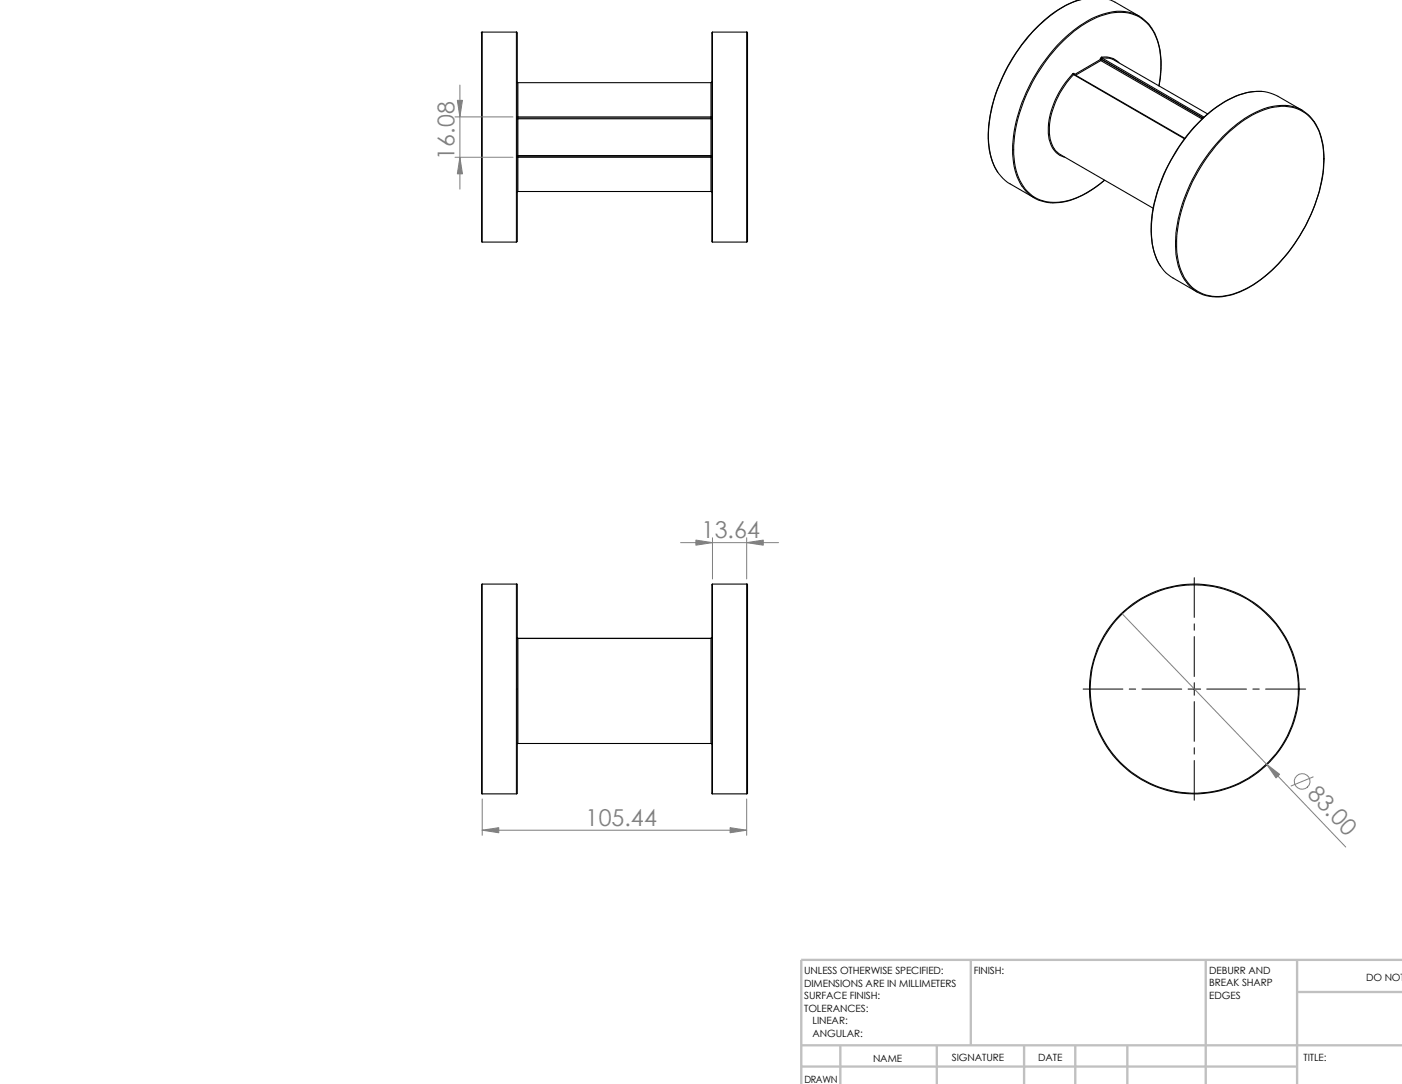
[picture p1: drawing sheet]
<svg xmlns="http://www.w3.org/2000/svg" width="279mm" height="216mm" viewBox="0 0 279 216" stroke-linecap="round" stroke-linejoin="round" font-family="sans-serif">
<path d="M193.5 191.2v17M240.3 191.2v24.7M258.5 191.2v24.7M258.5 197.6h20.9M279.4 191.2h-119.7v24.7M159.7 212.4h98.8M159.7 208.2h119.7M167.5 208.2v7.7M186.7 208.2v7.7M204.1 208.2v7.7M214.3 208.2v7.7M224.7 208.2v7.7" fill="none" stroke="#c0c0c0" stroke-width=".47"/>
<g fill="none" stroke="#000" stroke-width=".21">
<path d="M215.3 0a20.9 20.9 0 0 0-9.9 6.7 33.2 33.2 0 0 0-8.4 19.2 13.8 13.8 0 0 0 1.8 8.3M215.3 0a19.9 19.9 0 0 0-8.9 5.7 33.3 33.3 0 0 0-9.4 20.9 12.5 12.5 0 0 0 2.5 8.5l1.3 1.3 5.3 3M221.1 -.1l1.1 .5 4.8 2.8M96 6.6v41.5l.1 .1M96.1 6.4h6.8v41.8M96.1 6.4l-.2 .2M96.1 6.4v41.8M102.9 6.3l.2 .3v41.4l-.2 .2M103 16.3l.2 .2M103.2 16.5h38.5M103.2 16.5v6.8M141.7 16.5v6.8"/>
<path d="M141.9 16.3l-.2 .2M142 6.4h6.8v41.8M142 6.4l-.1 .2v41.5l.1 .1M142 6.4v41.8M148.8 6.3l.2 .3v41.4l-.2 .2M213.8 14.7l.2-.1 .1 .2M213.8 14.7l.2 .2M213.8 14.7a17.1 17.1 0 0 0-4.9 11.9 4.8 4.8 0 0 0 3.1 4.7h.2M214 14.9a16.7 16.7 0 0 0-4.9 11.7 5.1 5.1 0 0 0 2.3 4.2l18.4 10.7M214 14.9l22.1 12.7M214.1 14.8h.1M214.1 14.8l-.1 .1"/>
<path d="M214.1 14.8l22 12.8M219.3 11.9h.2M219.3 11.9l.1 .2M219.3 11.8h.2M219.3 11.9l-5.2 3M219.3 11.8v.1M219.4 12.1l-5.1 2.9M219.4 12.1l20.2 11.6M219.5 11.9l-.1 .2M219.5 11.8l20.3 11.7M219.5 11.9l20.2 11.6M219.5 11.8v.1"/>
<path d="M219.6 11.4v.2M219.6 11.4a4.1 4.1 0 0 1 3.4 1.1M219.6 11.4l-.3 .4M219.6 11.6l-.1 .2M219.6 11.6h1.5l.8 .3 18.8 10.8M219.6 11.6l20.3 11.7M229.5 5.6a8 8 0 0 0-9.7-2.8 23.8 23.8 0 0 0-10.9 8.4 31.4 31.4 0 0 0-7.1 19.5 10.3 10.3 0 0 0 4.1 8.6 9.3 9.3 0 0 0 9.3-.2l2.9-1.6 2-1.6a16.5 16.5 0 0 1-9.6 4.4 7.3 7.3 0 0 1-7.6-5 20.2 20.2 0 0 1 .7-13.9 32.6 32.6 0 0 1 12.7-16.7 11.9 11.9 0 0 1 9.2-1.9 8.2 8.2 0 0 1 5.6 6.8 20.9 20.9 0 0 1-.1 7.5 16 16 0 0 0-1.5-11.5M251.4 18.2a14.6 14.6 0 0 0-9.4 3.4 33.6 33.6 0 0 0-12.6 23 14.2 14.2 0 0 0 1.9 8.4M103.1 23.2l.1 .1M103.2 38.1h38.5M103.2 23.3h38.5M103.2 23.5h38.5"/>
<path d="M103.2 31.1h38.5M103.2 31.3h38.5M103.2 23.7h38.5M103.2 23.7v7.3M103.2 31h38.5M103.2 31.3v6.8M103.2 23.3v.2M103.2 31.1v.2M103.2 31.3l-.1 .1M103.2 23.5v.2M103.2 31v.1M103.2 38.1l-.1 .2"/>
<path d="M103.2 23.5l-.1 .1 .1 .1M103.2 31h-.1l.1 .1M141.7 23.5l.2 .2h-.2M141.7 31.3l.2 .1M141.7 38.1l.2 .2M141.7 31.3v6.8M141.7 23.3v.2M141.7 31.1v.2M141.7 31h.2l-.2 .2M141.7 23.5v.2M141.7 31v.1M141.7 23.7v7.3"/>
<path d="M141.9 23.2l-.2 .1M244.3 26.9a19.9 19.9 0 0 1 9.7-5.6 7.7 7.7 0 0 1 9.3 6.3 23.3 23.3 0 0 1-1.8 14.5 31.7 31.7 0 0 1-12.7 15.2 11.1 11.1 0 0 1-9.1 1.2 8.8 8.8 0 0 1-5-7.4 26.6 26.6 0 0 1 3.4-15.8 34.9 34.9 0 0 1 6.2-8.4zM259.5 22l-4.8-2.8a9.2 9.2 0 0 0-8.4 0 28.4 28.4 0 0 0-13 12.8 28.4 28.4 0 0 0-3.7 15.9 9.2 9.2 0 0 0 4.2 7.5l4.8 2.8M261.9 24.2a7.6 7.6 0 0 0-8.6-2.9 22.8 22.8 0 0 0-11.7 8.2 32.6 32.6 0 0 0-7.3 18.6 11.6 11.6 0 0 0 3.3 9.4 7 7 0 0 0 4.1 1.6M261.9 24.2a14.8 14.8 0 0 1 1.8 10.2 33.6 33.6 0 0 1-13.8 22.2 13 13 0 0 1-8.2 2.5M96.1 48.2h6.8M142 48.2h6.8M96.1 116.3h6.8v41.8M96.1 116.3l-.1 .2v41.6h.1M96.1 116.3v41.8M102.9 116.3l.2 .2v41.5l-.2 .1M142 116.3h6.8v41.8"/>
<path d="M142 116.3l-.1 .2v41.6h.1M142 116.3v41.8M148.8 116.3l.2 .2v41.5l-.2 .1M103.1 127l.1 .2zM103.2 127.1v.1M103.2 127.1h38.5M103.2 127.2v20.9M141.7 127.1l.2-.1zM141.7 127.2v20.9M141.7 127.1v.1M96.1 158.1h6.8M103.2 148.1h38.5"/>
<path d="M103.2 148.1l-.1 .1M141.7 148.1l.2 .1M142 158.1h6.8"/>
<circle cx="238" cy="137.2" r="20.7"/>
<circle cx="238" cy="137.2" r="20.9"/>
</g>
<g fill="none" stroke="#000" stroke-width=".2">
<path d="M238 115.1v7.9M215.9 137.2h7.9M225 137.2h1.3M227.6 137.2h7.9M236.8 137.2h2.5M238 124.2v1.3M238 126.8v7.9M238 136v2.5M238 139.7v8M240.5 137.2h7.9M249.7 137.2h1.3M252.2 137.2h8"/>
<path d="M238 148.9v1.3M238 151.5v7.9"/>
</g>
<g fill="none" stroke="#808080" stroke-width=".2">
<path d="M91.7 16.9v20.8M90.7 23.3h11.5M90.7 31.3h11.5M135.6 108.1h19.6M142 107.1v8.2M148.8 107.1v8.2M223.6 122.3l44.6 46.4M96.1 159.1v7.3M148.8 159.1v7.3M261.7 154.7l-4.4 1.8M96.1 165.4h52.7"/>
<circle cx="259.5" cy="155.6" r="1.56"/>
</g>
<g fill="#808080" stroke="#808080" stroke-width=".2">
<path d="M252.4 152.2l2.6 2-.7 .7z"/>
<path d="M148.8 108.1l3.3-.5v1z"/>
<path d="M138.7 107.6l3.3 .5-3.3 .5z"/>
<path d="M96.1 165.4l3.3-.6v1.1z"/>
<path d="M145.5 164.8l3.3 .6-3.3 .5z"/>
<path d="M91.1 20h1.1l-.5 3.3z"/>
<path d="M91.7 31.3l.5 3.3h-1.1z"/>
</g>
<g font-size="4.6" fill="#808080">
<text x="90.6" y="31.8" transform="rotate(-90 90.6 31.8)">16.08</text>
<text x="139.8" y="107.1">13.64</text>
<text x="260.4" y="158.3" transform="rotate(46 260.4 158.3)">83.0</text>
<text x="116.7" y="164.4">105.44</text>
</g>
<g font-size="2">
<text x="160.3" y="194.1">UNLESS OTHERWISE SPECIFIED:</text>
<text x="160.3" y="196.6">DIMENSIONS ARE IN MILLIMETERS</text>
<text x="194.1" y="194.1">FINISH:</text>
<text x="241" y="194">DEBURR AND</text>
<text x="241" y="196.5">BREAK SHARP</text>
<text x="272.3" y="195.5">DO NOT</text>
<text x="160.3" y="201.5">TOLERANCES:</text>
<text x="160.3" y="199.1">SURFACE FINISH:</text>
<text x="241" y="199">EDGES</text>
<text x="161.9" y="204">LINEAR:</text>
<text x="161.9" y="206.5">ANGULAR:</text>
<text x="160.3" y="215.6">DRAWN</text>
<text x="174" y="211.5">NAME</text>
<text x="189.7" y="211.4">SIGNATURE</text>
<text x="206.9" y="211.4">DATE</text>
<text x="259.8" y="211.4">TITLE:</text>
</g>
</svg>
